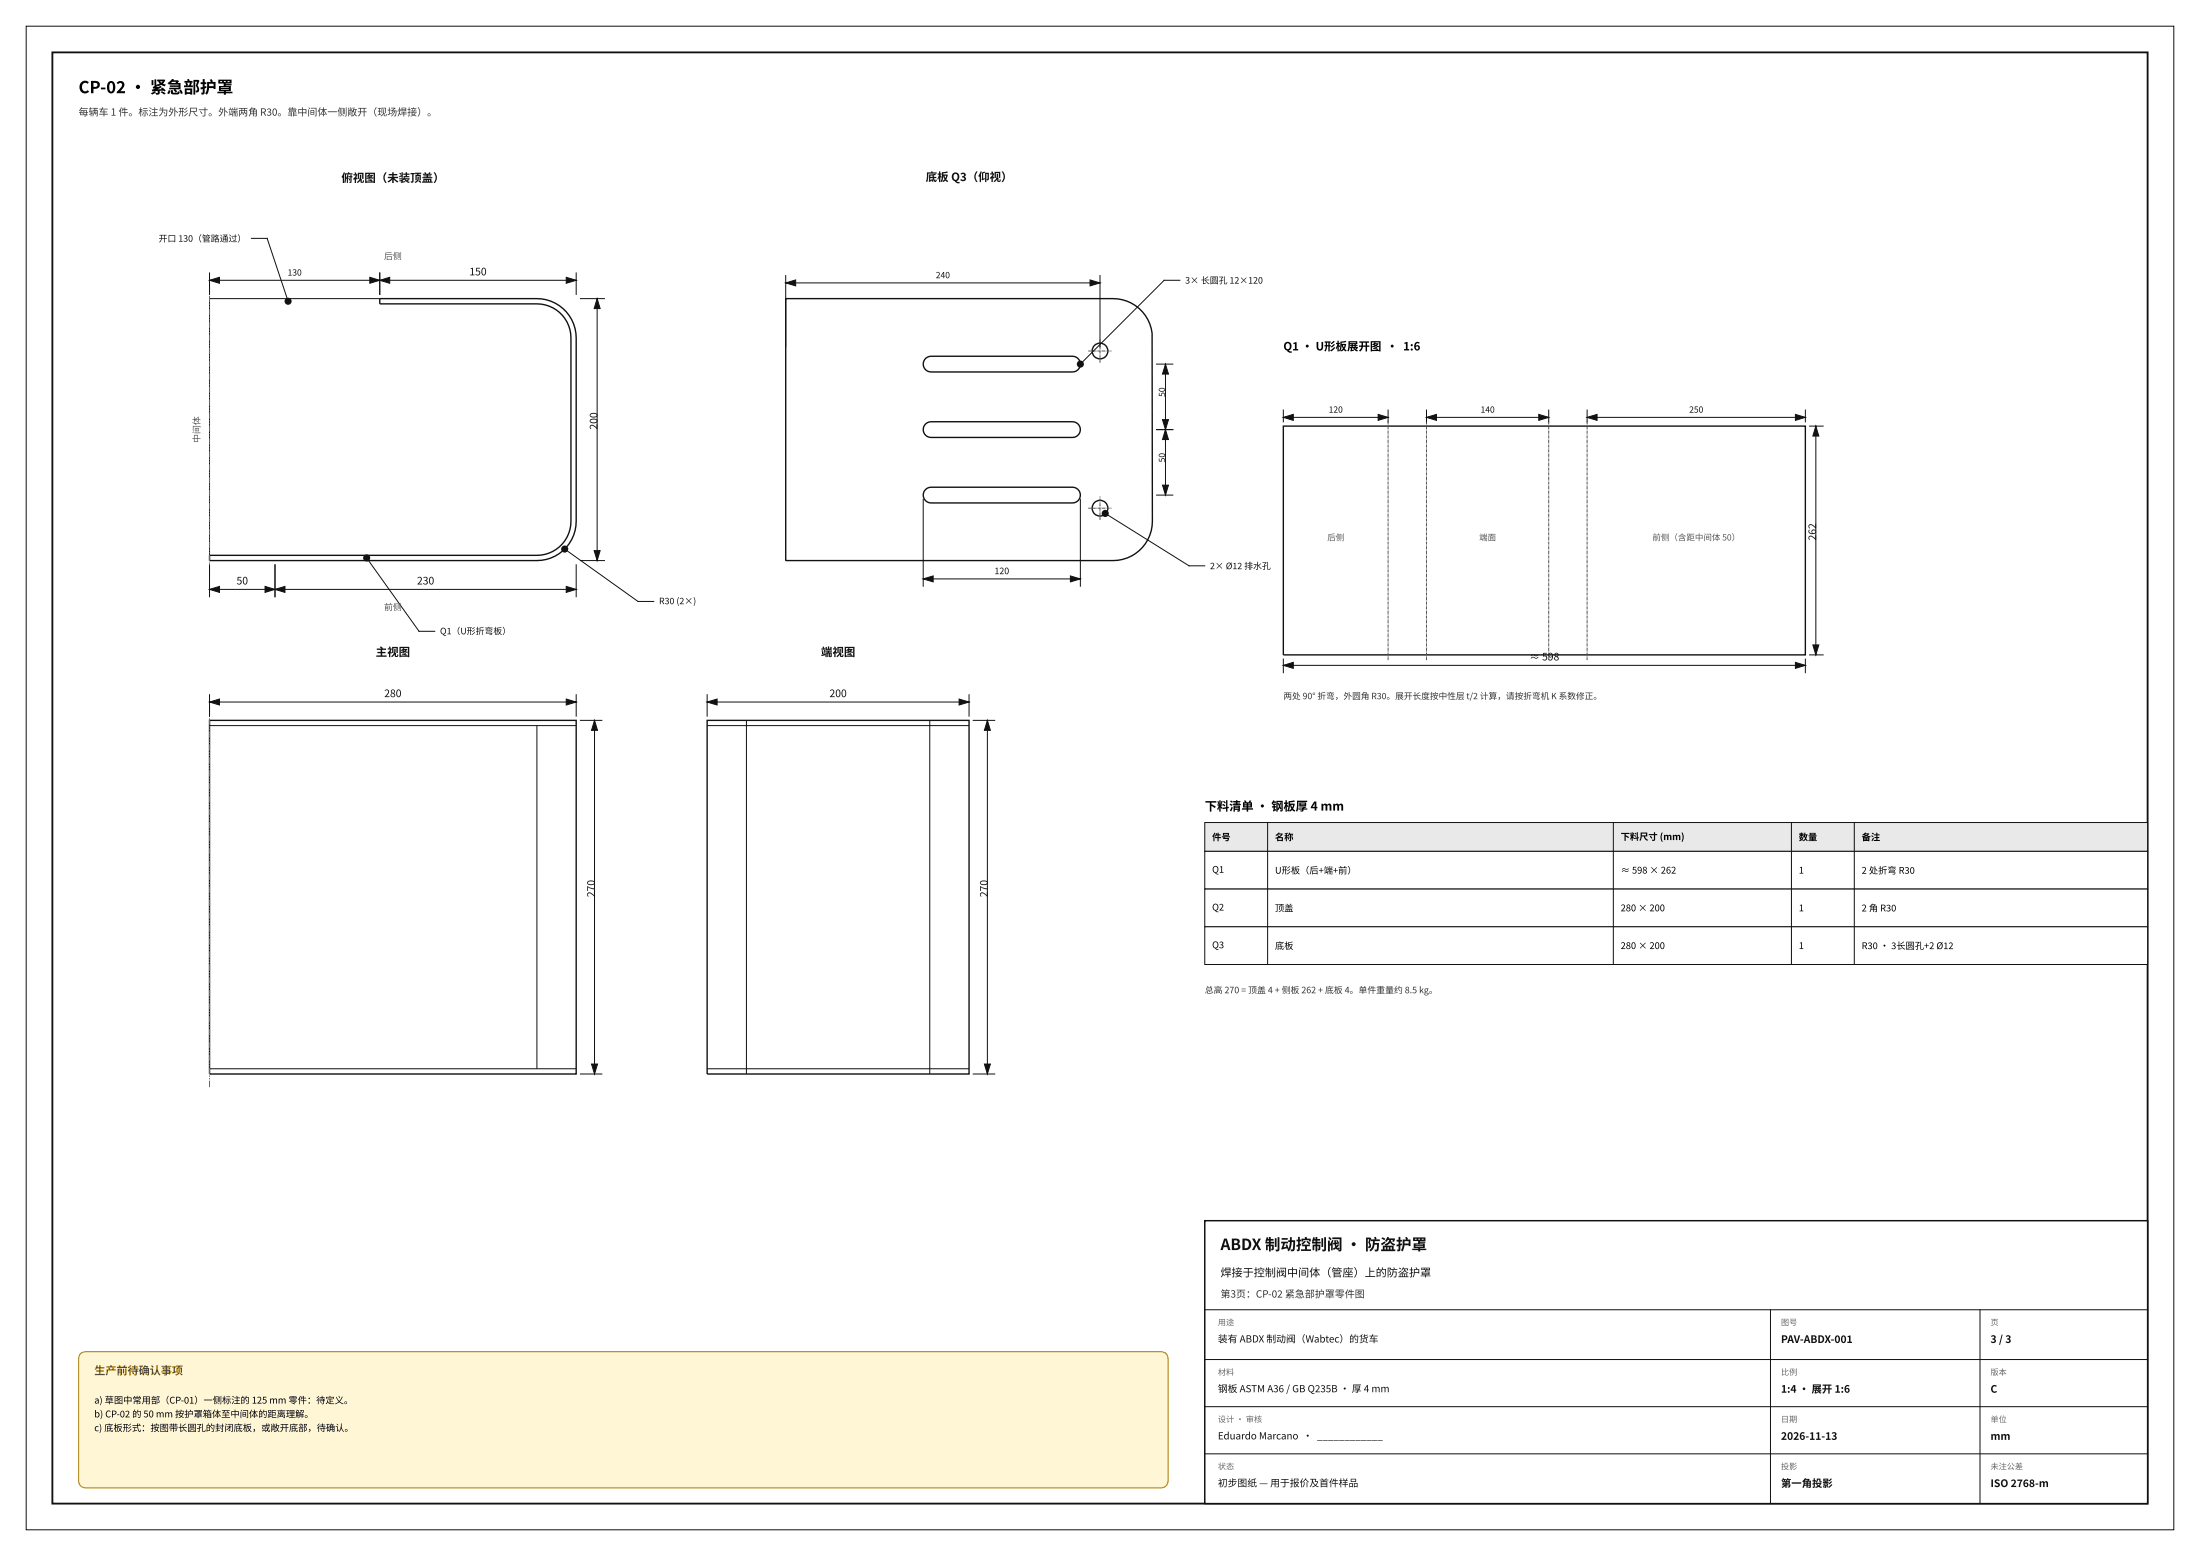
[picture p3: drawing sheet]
<svg xmlns="http://www.w3.org/2000/svg" width="420mm" height="297mm" viewBox="0 0 420 297" stroke-linecap="round" stroke-linejoin="round" font-family="sans-serif">
<path d="M10 10h400v277h-400z" fill="none" stroke="#111" stroke-width=".35"/>
<g fill="none" stroke="#111" stroke-width=".19">
<path d="M5 5h410v287h-410zM364 283.7l4.4-.8v3.3l-4.4-.8z"/>
<circle cx="371.7" cy="284.6" r=".82"/>
<circle cx="371.7" cy="284.6" r="1.65"/>
</g>
<g fill="#111" stroke="#111" stroke-width=".19">
<path d="M40 112.5l1.9-.6v1.2z"/>
<path d="M50.6 111.9l1.9 .6-1.9 .6z"/>
<path d="M52.5 112.5l1.9-.6v1.2z"/>
<path d="M108.1 111.9l1.9 .6-1.9 .6z"/>
<path d="M72.5 53.5l1.9-.6v1.2z"/>
<path d="M108.1 52.9l1.9 .6-1.9 .6z"/>
<path d="M40 53.5l1.9-.6v1.2z"/>
<path d="M70.6 52.9l1.9 .6-1.9 .6z"/>
<path d="M113.4 105.1h1.2l-.6 1.9z"/>
<path d="M114 57l.6 1.9h-1.2z"/>
<path d="M40 134l1.9-.6v1.2z"/>
<path d="M108.1 133.4l1.9 .6-1.9 .6z"/>
<path d="M112.9 203.1h1.2l-.6 1.9z"/>
<path d="M113.5 137.5l.6 1.9h-1.2z"/>
<path d="M135 134l1.9-.6v1.2z"/>
<path d="M183.1 133.4l1.9 .6-1.9 .6z"/>
<path d="M187.9 203.1h1.2l-.6 1.9z"/>
<path d="M188.5 137.5l.6 1.9h-1.2z"/>
<path d="M176.2 110.5l2-.6v1.2z"/>
<path d="M204.3 109.9l2 .6-2 .6z"/>
<path d="M221.9 92.6h1.2l-.6 1.9z"/>
<path d="M222.5 82l.6 1.9h-1.2z"/>
<path d="M221.9 80.1h1.2l-.6 1.9z"/>
<path d="M222.5 69.5l.6 1.9h-1.2z"/>
<path d="M150 54l1.9-.6v1.2z"/>
<path d="M208.1 53.4l1.9 .6-1.9 .6z"/>
<path d="M245 79.7l1.9-.6v1.1z"/>
<path d="M263.1 79.1l1.9 .6-1.9 .5z"/>
<path d="M272.3 79.7l1.9-.6v1.1z"/>
<path d="M293.8 79.1l1.9 .6-1.9 .5z"/>
<path d="M303 79.7l1.9-.6v1.1z"/>
<path d="M342.8 79.1l1.9 .6-1.9 .5z"/>
<path d="M245 127l1.9-.6v1.2z"/>
<path d="M342.8 126.4l1.9 .6-1.9 .6z"/>
<path d="M346.1 123.1h1.1l-.5 1.9z"/>
<path d="M346.7 81.3l.5 1.9h-1.1z"/>
</g>
<g fill="#111" stroke="#111" stroke-width=".35">
<circle cx="107.8" cy="104.8" r=".5"/>
<circle cx="55" cy="57.5" r=".5"/>
<circle cx="70" cy="106.5" r=".5"/>
<circle cx="206.2" cy="69.5" r=".5"/>
<circle cx="211" cy="98" r=".5"/>
</g>
<g fill="none" stroke="#111" stroke-width=".26">
<circle cx="210" cy="67" r="1.5"/>
<circle cx="210" cy="97" r="1.5"/>
</g>
<path d="M230 157h180v5.5h-180z" fill="#e9e9e9" stroke="#111" stroke-width=".19"/>
<g fill="#fff" stroke="#111" stroke-width=".19">
<path d="M230 162.5h180v7.2h-180z"/>
<path d="M230 169.7h180v7.2h-180z"/>
<path d="M230 176.9h180v7.2h-180z"/>
</g>
<path d="M15.2 258.5l.3-.3 1-.2h205a1.33 1.33 0 0 1 1.5 1.5v23a1.33 1.33 0 0 1-1.5 1.5h-205a1.33 1.33 0 0 1-1.5-1.5v-23z" fill="#fff6d6" stroke="#b8860b" stroke-width=".21"/>
<path d="M72.5 57h30a7.5 7.5 0 0 1 7.5 7.5v35a7.5 7.5 0 0 1-7.5 7.5h-62.5v-1h62.5a6.5 6.5 0 0 0 6.5-6.5v-35a6.5 6.5 0 0 0-6.5-6.5h-30zM150 57h62.5a7.5 7.5 0 0 1 7.4 6.6l.1 35.9a7.5 7.5 0 0 1-7.5 7.5h-62.5zM176.8 68.4l1-.4h26.9a1.5 1.5 0 0 1 1.6 1.5 1.5 1.5 0 0 1-1.6 1.5h-26.9a1.5 1.5 0 0 1-1.5-1 1.5 1.5 0 0 1 .5-1.6zM176.8 93.4l1-.4h26.9a1.5 1.5 0 0 1 1.6 1.5 1.5 1.5 0 0 1-1.6 1.5h-26.9a1.5 1.5 0 0 1-1.5-1 1.5 1.5 0 0 1 .5-1.6zM176.8 80.9l1-.4h26.9a1.5 1.5 0 0 1 1.6 1.5 1.5 1.5 0 0 1-1.6 1.5h-26.9a1.5 1.5 0 0 1-1.5-1 1.5 1.5 0 0 1 .5-1.6zM245 81.3h99.7v43.7h-99.7zM40 137.5h70v67.5h-70zM135 137.5h50v67.5h-50z" fill="none" stroke="#111" stroke-width=".26"/>
<g fill="none" stroke="#111" stroke-width=".19">
<path d="M40 52.1v4.1M40 53.5h70M48 45.5h3l4 12M72.5 57h-32.5v50M72.5 52.1v4.1M110 52.1v4.1M110.8 57h4.6M114 57v50M150 52.6v13.6M150 54h60M210 52.6v13.6M225.3 53.5h-3.1l-15.9 16"/>
<path d="M220.8 69.5h3.1M222.5 69.5v25M245 78.3v2.2M245 79.7h20M265 78.3v2.2M272.3 79.7h23.4M272.3 78.3v2.2M295.7 78.3v2.2M303 79.7h41.7M303 78.3v2.2M344.7 78.3v2.2M176.2 95.3v16.6"/>
<path d="M206.3 95.3v16.6M211 98l16 10h3M220.8 94.5h3.1M220.8 82h3.1M345.5 81.3h2.6M346.7 81.3v43.7M40 107.8v6.1M40 112.5h70M52.5 107.8v6.1M70 106.5l10 14h3M107.8 104.8l14 10h3M110 107.8v6.1"/>
<path d="M110.8 107h4.6M176.2 110.5h30.1M40 132.6v4.1M40 138.5h70M40 134h70M102.5 138.5v65.5M110 132.6v4.1M110.8 137.5h4.1M113.5 137.5v67.5M135 138.5h50M135 134h50M135 132.6v4.1"/>
<path d="M142.5 137.5v67.5M177.5 137.5v67.5M185 132.6v4.1M185.8 137.5h4.1M188.5 137.5v67.5M245 125.8v2.6M245 127h99.7M344.7 125.8v2.6M345.5 125h2.6M242 157v27.1M308 157v27.1M342 157v27.1"/>
<path d="M354 157v27.1M40 204h70M110.8 205h4.1M135 204h50M185.8 205h4.1"/>
</g>
<path d="M40 54v56M40 207.5v-72.5" fill="none" stroke="#666" stroke-width=".19" stroke-dasharray="1.2 .2 .2 .2 .2 .2" stroke-linecap="butt"/>
<path d="M207.8 67h4.5M210 69.2v-4.4M207.8 97h4.5M210 99.2v-4.4M265 126v-45.7M272.3 126v-45.7M295.7 126v-45.7M303 126v-45.7" fill="none" stroke="#555" stroke-width=".19" stroke-dasharray=".6 .1 .1 .1" stroke-linecap="butt"/>
<path d="M230 233h180v54h-180z" fill="#fff" stroke="#111" stroke-width=".28"/>
<path d="M230 250h180M230 259.5h180M338 250v37M378 250v37M230 268.5h180M230 277.5h180" fill="none" stroke="#111" stroke-width=".19"/>
<text font-size="3.2" x="15" y="17.8">CP-02 · 紧急部护罩</text>
<text font-size="3" fill="#111" x="233" y="238.6">ABDX 制动控制阀 · 防盗护罩</text>
<text font-size="2.3" x="230" y="154.7">下料清单 · 钢板厚 4 mm</text>
<g font-size="2.2" fill="#111">
<text x="65.2" y="34.7">俯视图（未装顶盖）</text>
<text x="176.7" y="34.6">底板 Q3（仰视）</text>
<text x="71.7" y="125.2">主视图</text>
<text x="156.7" y="125.2">端视图</text>
</g>
<text font-size="2.2" x="245" y="66.9">Q1 · U形板展开图 · 1:6</text>
<text font-size="2.1" fill="#111" x="233" y="243.7">焊接于控制阀中间体（管座）上的防盗护罩</text>
<text font-size="2.1" fill="#7a5300" x="18" y="262.4">生产前待确认事项</text>
<g font-size="2" fill="#111">
<text x="89.6" y="52.6">150</text>
<text x="114.1" y="82" transform="rotate(-90 114.1 82)">200</text>
<text x="346.7" y="103.2" transform="rotate(-90 346.7 103.2)">262</text>
<text x="45.2" y="111.6">50</text>
<text x="79.6" y="111.6">230</text>
<text x="292" y="126.1">≈ 598</text>
<text x="73.4" y="133.1">280</text>
<text x="158.4" y="133.1">200</text>
<text x="113.6" y="171.3" transform="rotate(-90 113.6 171.3)">270</text>
<text x="188.6" y="171.3" transform="rotate(-90 188.6 171.3)">270</text>
<text x="340" y="256.3">PAV-ABDX-001</text>
<text x="380" y="256.3">3 / 3</text>
<text x="340" y="265.8">1:4 · 展开 1:6</text>
<text x="380" y="265.8">C</text>
<text x="340" y="274.8">2026-11-13</text>
<text x="380" y="274.8">mm</text>
<text x="340" y="283.8">第一角投影</text>
<text x="380" y="283.8">ISO 2768-m</text>
</g>
<g font-size="1.9" fill="#333">
<text x="15" y="22.1">每辆车 1 件。标注为外形尺寸。外端两角 R30。靠中间体一侧敞开（现场焊接）。</text>
<text x="233" y="247.7">第3页：CP-02 紧急部护罩零件图</text>
</g>
<g font-size="1.9" fill="#111">
<text x="232.5" y="256.2">装有 ABDX 制动阀（Wabtec）的货车</text>
<text x="232.5" y="265.7">钢板 ASTM A36 / GB Q235B · 厚 4 mm</text>
<text x="232.5" y="274.7">Eduardo Marcano · ____________</text>
<text x="232.5" y="283.7">初步图纸 — 用于报价及首件样品</text>
</g>
<g font-size="1.8">
<text x="231.4" y="160.4">件号</text>
<text x="243.4" y="160.4">名称</text>
<text x="309.4" y="160.3">下料尺寸 (mm)</text>
<text x="343.4" y="160.4">数量</text>
<text x="355.4" y="160.4">备注</text>
<text x="231.4" y="166.6">Q1</text>
<text x="243.4" y="166.8">U形板（后+端+前）</text>
<text x="309.4" y="166.7">≈ 598 × 262</text>
<text x="343.4" y="166.7">1</text>
<text x="355.4" y="166.8">2 处折弯 R30</text>
<text x="231.4" y="173.8">Q2</text>
<text x="243.4" y="174">顶盖</text>
<text x="309.4" y="173.9">280 × 200</text>
<text x="343.4" y="173.9">1</text>
<text x="355.4" y="174">2 角 R30</text>
<text x="231.4" y="181">Q3</text>
<text x="243.4" y="181.2">底板</text>
<text x="309.4" y="181.1">280 × 200</text>
<text x="343.4" y="181.1">1</text>
<text x="355.4" y="181.2">R30 · 3长圆孔+2 Ø12</text>
<text x="18" y="267.9">a) 草图中常用部（CP-01）一侧标注的 125 mm 零件：待定义。</text>
<text x="18" y="270.5">b) CP-02 的 50 mm 按护罩箱体至中间体的距离理解。</text>
<text x="18" y="273.2">c) 底板形式：按图带长圆孔的封闭底板，或敞开底部，待确认。</text>
</g>
<g font-size="1.7" fill="#111">
<text x="30.3" y="46.1">开口 130（管路通过）</text>
<text x="226.2" y="54.1">3× 长圆孔 12×120</text>
<text x="189.8" y="109.6">120</text>
<text x="231" y="108.6">2× Ø12 排水孔</text>
<text x="125.8" y="115.3">R30 (2×)</text>
<text x="84" y="121.1">Q1（U形折弯板）</text>
</g>
<g font-size="1.7" fill="#555">
<text x="73.3" y="49.5">后侧</text>
<text x="38.1" y="84.5" transform="rotate(-90 38.1 84.5)">中间体</text>
<text x="73.3" y="116.5">前侧</text>
</g>
<g font-size="1.7" fill="#333">
<text x="245" y="133.5">两处 90° 折弯，外圆角 R30。展开长度按中性层 t/2 计算，请按折弯机 K 系数修正。</text>
<text x="230" y="189.6">总高 270 = 顶盖 4 + 侧板 262 + 底板 4。单件重量约 8.5 kg。</text>
</g>
<g font-size="1.6" fill="#111">
<text x="54.9" y="52.6">130</text>
<text x="178.7" y="53.1">240</text>
<text x="222.4" y="75.8" transform="rotate(-90 222.4 75.8)">50</text>
<text x="253.7" y="78.8">120</text>
<text x="282.6" y="78.8">140</text>
<text x="322.5" y="78.8">250</text>
<text x="222.4" y="88.2" transform="rotate(-90 222.4 88.2)">50</text>
</g>
<g font-size="1.6" fill="#555">
<text x="253.4" y="103.2">后侧</text>
<text x="282.4" y="103.2">端面</text>
<text x="315.5" y="103.2">前侧（含距中间体 50）</text>
</g>
<g font-size="1.6" fill="#666">
<text x="232.5" y="253">用途</text>
<text x="340" y="253">图号</text>
<text x="380" y="253">页</text>
<text x="232.5" y="262.5">材料</text>
<text x="340" y="262.5">比例</text>
<text x="380" y="262.5">版本</text>
<text x="232.5" y="271.5">设计 · 审核</text>
<text x="340" y="271.5">日期</text>
<text x="380" y="271.5">单位</text>
<text x="232.5" y="280.5">状态</text>
<text x="340" y="280.5">投影</text>
<text x="380" y="280.5">未注公差</text>
</g>
</svg>
